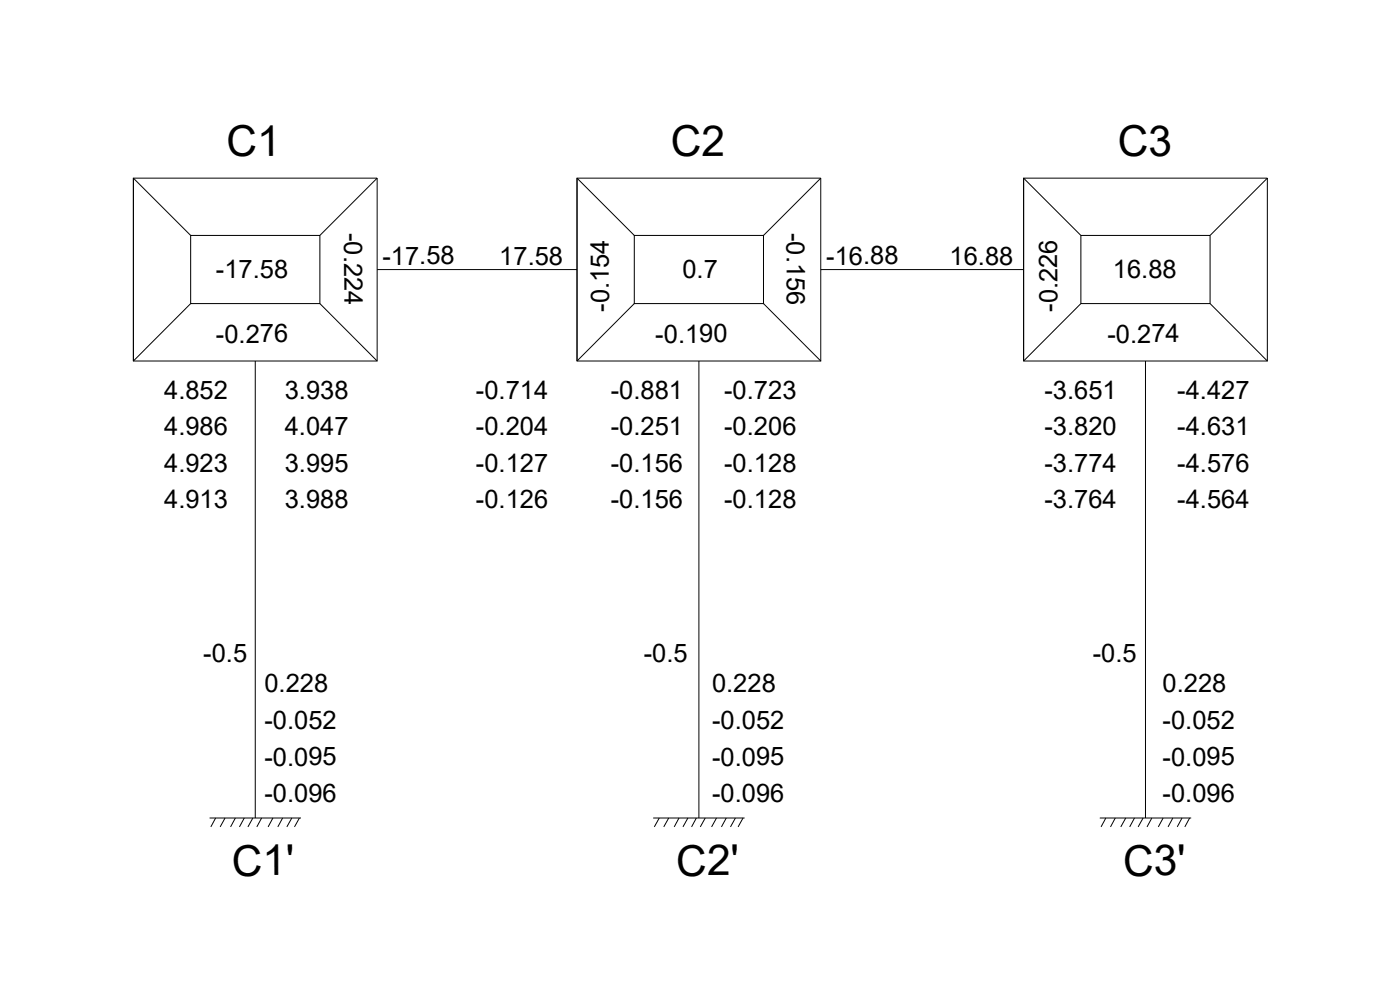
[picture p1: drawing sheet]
<svg xmlns="http://www.w3.org/2000/svg" width="420mm" height="297mm" viewBox="0 0 420 297" stroke-linecap="round" stroke-linejoin="round" font-family="sans-serif">
<!-- layer: 0 -->
<g fill="none" stroke="#000" stroke-width=".3">
<path d="M40 53.5h73.2v54.8h-73.2zM113.2 53.5l-17.2 17.1M173.2 53.5h73.1v54.8h-73.1zM246.3 53.5l-17.2 17.1M307.2 53.5h73.2v54.8h-73.2zM380.4 53.5l-17.2 17.1M57.2 70.6h38.8v20.5h-38.8zM57.2 70.6l-17.2-17.1v54.8l17.2-17.2M190.4 70.6h38.7v20.5h-38.7zM190.4 70.6l-17.2-17.1v54.8l17.2-17.2M324.4 70.6h38.8v20.5h-38.8zM324.4 70.6l-17.2-17.1v54.8l17.2-17.2"/>
<path d="M96 91.1l17.2 17.2M113.2 80.9h60M229.1 91.1l17.2 17.2M246.3 80.9h60.9M363.2 91.1l17.2 17.2M76.6 108.3v137.1M209.7 108.3v137.1M343.8 108.3v137.1M62.9 245.4h27.4M64.7 245.4l-1.4 2.7M67.5 245.4l-1.4 2.7M70.6 245.4l-1.4 2.7"/>
<path d="M73.3 245.4l-1.4 2.7M75.9 245.4l-1.5 2.7M78.5 245.4l-1.4 2.7M81.9 245.4l-1.4 2.7M84.8 245.4l-1.4 2.7M87.6 245.4l-1.5 2.7M89.9 245.4l-1.5 2.7M196 245.4h27.5M197.9 245.4l-1.5 2.7M200.7 245.4l-1.5 2.7M203.8 245.4l-1.5 2.7M206.4 245.4l-1.4 2.7"/>
<path d="M209 245.4l-1.5 2.7M211.7 245.4l-1.5 2.7M215 245.4l-1.4 2.7M218 245.4l-1.5 2.7M220.7 245.4l-1.5 2.7M223 245.4l-1.5 2.7M330.1 245.4h27.4M331.9 245.4l-1.5 2.7M334.7 245.4l-1.4 2.7M337.8 245.4l-1.4 2.7M340.5 245.4l-1.5 2.7M343.1 245.4l-1.5 2.7"/>
<path d="M345.7 245.4l-1.5 2.7M349.1 245.4l-1.5 2.7M352 245.4l-1.5 2.7M354.7 245.4l-1.4 2.7M357 245.4l-1.4 2.7"/>
</g>
<g font-size="12.8">
<text x="67.9" y="46.8">C1</text>
<text x="201.3" y="46.8">C2</text>
<text x="335.5" y="46.8">C3</text>
<text x="69.6" y="262.7">C1'</text>
<text x="203" y="262.7">C2'</text>
<text x="337.1" y="262.7">C3'</text>
</g>
<g font-size="7.7">
<text x="103.3" y="69.9" transform="rotate(90 103.3 69.9)">-0.224</text>
<text x="236.1" y="69.9" transform="rotate(90 236.1 69.9)">-0.156</text>
<text x="64.8" y="83.5">-17.58</text>
<text x="114.8" y="79.4">-17.58</text>
<text x="149.8" y="79.4">17.58</text>
<text x="204.8" y="83.5">0.7</text>
<text x="248" y="79.4">-16.88</text>
<text x="285" y="79.4">16.88</text>
<text x="334" y="83.5">16.88</text>
<text x="182.8" y="93.6" transform="rotate(-90 182.8 93.6)">-0.154</text>
<text x="317.4" y="93.6" transform="rotate(-90 317.4 93.6)">-0.226</text>
<text x="64.8" y="102.8">-0.276</text>
<text x="196.7" y="102.8">-0.190</text>
<text x="332.3" y="102.8">-0.274</text>
<text x="49.3" y="119.6">4.852</text>
<text x="85.5" y="119.6">3.938</text>
<text x="142.8" y="119.6">-0.714</text>
<text x="183.3" y="119.6">-0.881</text>
<text x="217.3" y="119.6">-0.723</text>
<text x="313.4" y="119.6">-3.651</text>
<text x="353.3" y="119.6">-4.427</text>
<text x="49.3" y="130.6">4.986</text>
<text x="85.5" y="130.6">4.047</text>
<text x="142.8" y="130.6">-0.204</text>
<text x="183.3" y="130.6">-0.251</text>
<text x="217.3" y="130.6">-0.206</text>
<text x="313.4" y="130.6">-3.820</text>
<text x="353.3" y="130.6">-4.631</text>
<text x="49.3" y="141.6">4.923</text>
<text x="85.5" y="141.6">3.995</text>
<text x="142.8" y="141.6">-0.127</text>
<text x="183.3" y="141.6">-0.156</text>
<text x="217.3" y="141.6">-0.128</text>
<text x="313.4" y="141.6">-3.774</text>
<text x="353.3" y="141.6">-4.576</text>
<text x="49.3" y="152.6">4.913</text>
<text x="85.5" y="152.6">3.988</text>
<text x="142.8" y="152.6">-0.126</text>
<text x="183.3" y="152.6">-0.156</text>
<text x="217.3" y="152.6">-0.128</text>
<text x="313.4" y="152.6">-3.764</text>
<text x="353.3" y="152.6">-4.564</text>
<text x="61" y="198.7">-0.5</text>
<text x="193.2" y="198.7">-0.5</text>
<text x="327.9" y="198.7">-0.5</text>
<text x="79.4" y="207.8">0.228</text>
<text x="213.7" y="207.8">0.228</text>
<text x="348.9" y="207.8">0.228</text>
<text x="79.4" y="218.8">-0.052</text>
<text x="213.7" y="218.8">-0.052</text>
<text x="348.9" y="218.8">-0.052</text>
<text x="79.4" y="229.7">-0.095</text>
<text x="213.7" y="229.7">-0.095</text>
<text x="348.9" y="229.7">-0.095</text>
<text x="79.4" y="240.7">-0.096</text>
<text x="213.7" y="240.7">-0.096</text>
<text x="348.9" y="240.7">-0.096</text>
</g>
</svg>
